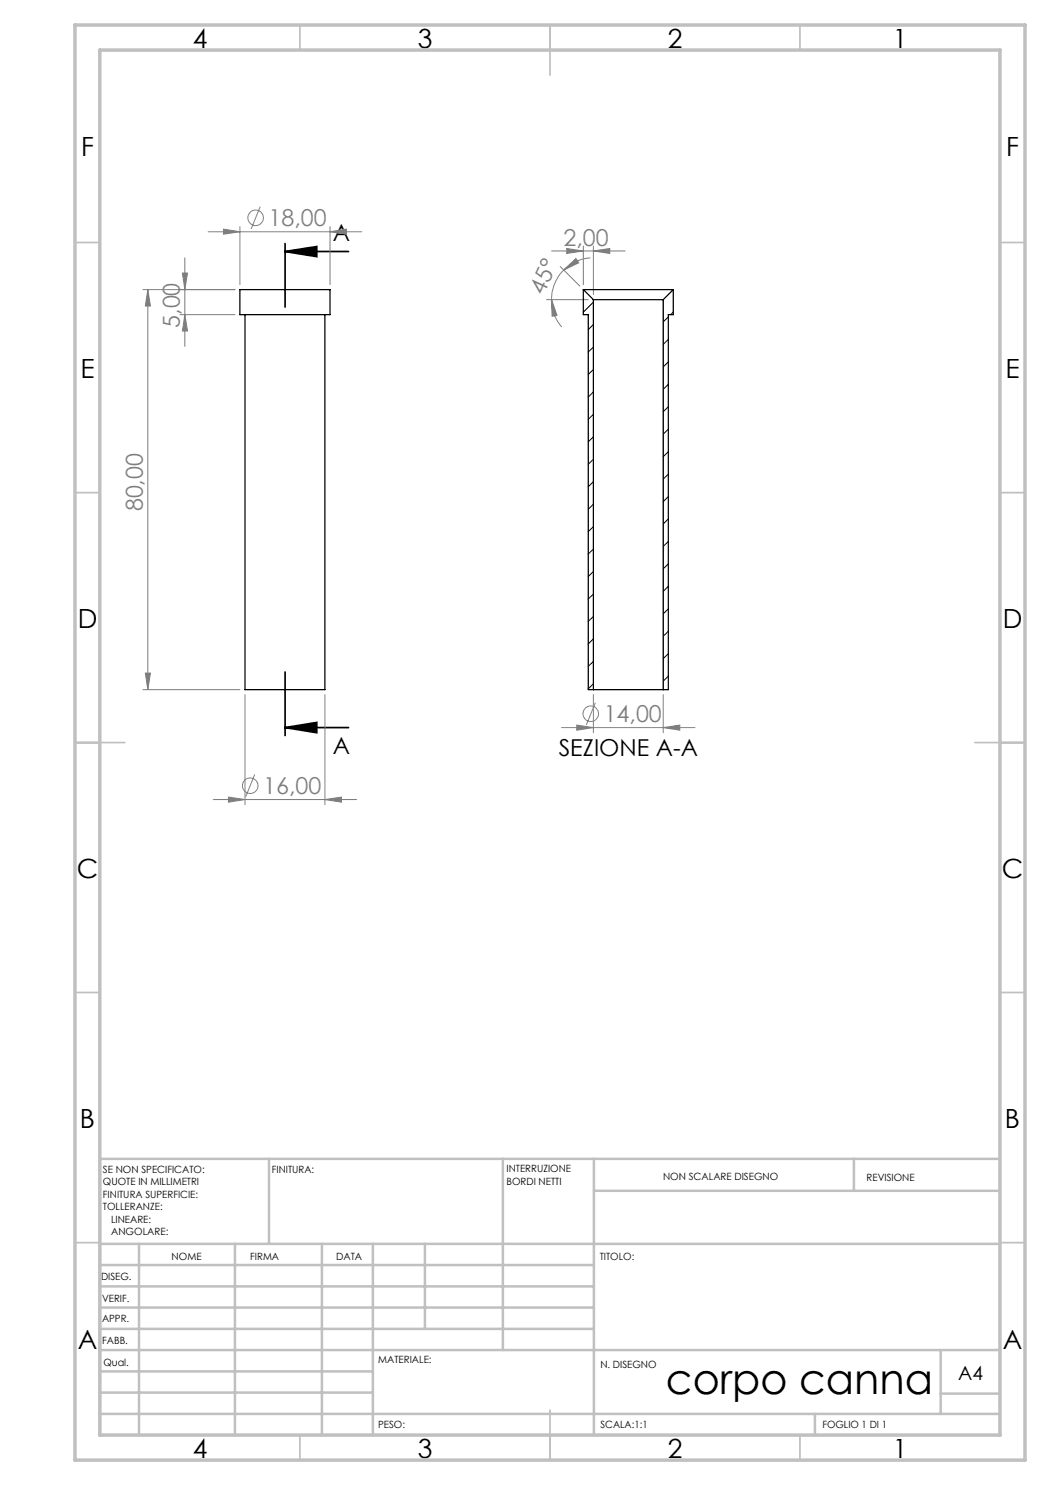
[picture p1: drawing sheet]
<svg xmlns="http://www.w3.org/2000/svg" width="210mm" height="297mm" viewBox="0 0 210 297" stroke-linecap="round" stroke-linejoin="round" font-family="sans-serif">
<g fill="none" stroke="#808080" stroke-width=".2">
<path d="M28.6 57.9h18.4M29.6 57.9v80M29.6 57.9l.5 3.3h-1zM36.5 54.6h1l-.5 3.3zM37 51.6v17.7M41.6 46.4h30.8M44.7 45.8l3.3 .6-3.3 .4zM48 45.3v11.6M52 41.3l-1.8 4.5M66 46.4l3.3-.6v1zM66 45.3v11.6M109.3 59.9h8.4"/>
<path d="M110.3 50.2h14.7M110.3 59.9l1.1 3.2-1 .1zM110.3 59.9a8.3 8.3 0 0 0 2.1 5.5M112 53.3l4 3.9M112.7 54l2.5-2.3 .5 .9zM112.7 54a8.4 8.4 0 0 0-2.4 5.9M113.3 49.7l3.4 .5-3.4 .5zM116.7 49.2v7.7M118.1 51.6a8.4 8.4 0 0 0-5.4 2.4M118.7 50.2l3.3-.5v1zM118.7 49.2v9.7M36 62.9h11"/>
<path d="M37 62.9l.5 3.3h-1zM28.6 137.9h19.4M29.1 134.6h1l-.5 3.3zM49 138.9v22M65 138.9v22M118.7 138.9v7.6M132.6 138.9v7.6M42.7 159.9h28.6M45.7 159.4l3.3 .5-3.3 .5zM50.9 154.9l-1.8 4.4M65 159.9l3.3-.5v1zM112.3 145.5h26.7"/>
<path d="M115.4 145l3.3 .5-3.3 .5zM119.1 140.5l-1.8 4.5M132.6 145.5l3.4-.5v1z"/>
<circle cx="51.1" cy="43.6" r="1.55"/>
<circle cx="50" cy="157.1" r="1.56"/>
<circle cx="118.1" cy="142.8" r="1.55"/>
</g>
<path d="M57 50.3h12.7M57 48.7v12.7M57 50.3l6.4-1v2zM57 134.4v12.7M57 145.5h12.7M57 145.5l6.4-1v2z" fill="none" stroke="#000" stroke-width=".35"/>
<g fill="none" stroke="#c0c0c0" stroke-width=".35">
<path d="M60 5v5M110 5v10M160 5v5M15 48.5h5M200 48.5h5M15 98.5h5M200 98.5h5M15 148.5h10M195 148.5h10M15 198.5h5M200 198.5h5M15 248.5h5"/>
<path d="M200 248.5h5M60 287v5M110 282v10M160 287v5"/>
</g>
<g fill="none" stroke="#c0c0c0" stroke-width=".5">
<path d="M53.8 231.8v17M100.6 231.8v38.2M118.8 231.8v55.2M118.8 238.2h81.2M170.8 231.8v6.4M200 231.8h-180v55.2M20 248.8h180M20 257.3h98.8M20 253h98.8M27.8 248.8v38.2M47 248.8v38.2M64.4 248.8v38.2"/>
<path d="M74.6 248.8v38.2M85 248.8v17M20 265.8h98.8M20 261.5h98.8M20 278.5h54.6M20 274.3h54.6M20 270h180M188.1 270v12.8M188.1 278.7h11.9M20 282.8h180M163 282.8v4.2"/>
</g>
<path d="M15 5h190v287h-190zM20 10h180v277h-180z" fill="none" stroke="#c0c0c0" stroke-width=".7"/>
<path d="M57 50.3l6.4-1v2zM57 145.5l6.4-1v2z" fill="#000"/>
<g fill="#808080">
<path d="M65 159.9l3.3-.5v1zM45.7 159.4l3.3 .5-3.3 .5zM118.7 50.2l3.3-.5v1zM113.3 49.7l3.4 .5-3.4 .5z"/>
<path d="M44.7 45.8l3.3 .6-3.3 .4zM66 46.4l3.3-.6v1zM115.4 145l3.3 .5-3.3 .5zM132.6 145.5l3.4-.5v1z"/>
<path d="M112.7 54l2.5-2.3 .5 .9zM110.3 59.9l1.1 3.2-1 .1z"/>
<path d="M29.6 57.9l.5 3.3h-1zM29.1 134.6h1l-.5 3.3zM36.5 54.6h1l-.5 3.3zM37 62.9l.5 3.3h-1z"/>
</g>
<path d="M48 57.9h18v5h-18zM116.7 57.9h18M116.7 57.9v5h1v75h1M116.7 57.9l2 2M118.7 59.9h13.9M118.7 59.9v78M132.6 59.9v78M134.7 57.9l-2.1 2M134.7 57.9v5h-1v75h-1.1M49 62.9v75h16v-75M118.7 137.9h13.9" fill="none" stroke="#000" stroke-width=".25"/>
<g fill="none" stroke="#000" stroke-width=".2">
<path d="M116.7 57.9h.1M118.7 78.4l-1 1M118.7 60.4l-2 2M118.7 64.9l-1 1M118.7 69.4l-1 1M118.7 73.9l-1 1M133.7 63.4l-1.1 1M133.7 67.9l-1.1 1M133.7 72.4l-1.1 1M133.7 76.9l-1.1 1M134.7 62.4l-.6 .5M118.7 82.9l-1 1"/>
<path d="M118.7 87.4l-1 1M118.7 91.9l-1 .9M118.7 96.3l-1 1.1M133.7 81.3l-1.1 1M133.7 85.8l-1.1 1.1M133.7 90.3l-1.1 1M133.7 94.8l-1.1 1M133.7 99.3l-1.1 1M118.7 114.3l-1 1M118.7 100.9l-1 .9M118.7 105.3l-1 1M118.7 109.8l-1 1"/>
<path d="M118.7 118.8l-1 1M133.7 103.8l-1.1 1M133.7 108.3l-1.1 1M133.7 112.8l-1.1 1M133.7 117.3l-1.1 1M118.7 123.3l-1 1M118.7 127.8l-1 1M118.7 132.3l-1 1M118.7 136.8l-1 1M133.7 121.8l-1.1 1M133.7 126.3l-1.1 .9M133.7 130.7l-1.1 1"/>
<path d="M133.7 135.2l-1.1 1"/>
</g>
<text font-size="8.5" x="133.2" y="278.7">corpo canna</text>
<g font-size="5.3">
<text x="38.5" y="9.5">4</text>
<text x="83.5" y="9.5">3</text>
<text x="133.6" y="9.5">2</text>
<text x="178.6" y="9.5">1</text>
<text x="16.2" y="31.2">F</text>
<text x="201.2" y="31.2">F</text>
<text x="16.1" y="75.5">E</text>
<text x="201.1" y="75.5">E</text>
<text x="15.5" y="125.5">D</text>
<text x="200.5" y="125.5">D</text>
<text x="15.4" y="175.5">C</text>
<text x="200.4" y="175.5">C</text>
<text x="16" y="225.5">B</text>
<text x="201" y="225.5">B</text>
<text x="15.5" y="269.7">A</text>
<text x="200.5" y="269.7">A</text>
<text x="38.5" y="291.5">4</text>
<text x="83.5" y="291.5">3</text>
<text x="133.6" y="291.5">2</text>
<text x="178.6" y="291.5">1</text>
</g>
<g font-size="4.7" fill="#808080">
<text x="53.7" y="45.3">18,00</text>
<text x="112.7" y="49.2">2,00</text>
<text x="108.7" y="59.2" transform="rotate(-65 108.7 59.2)">45°</text>
<text x="36" y="65.6" transform="rotate(-90 36 65.6)">5,00</text>
<text x="28.6" y="102.3" transform="rotate(-90 28.6 102.3)">80,00</text>
<text x="120.7" y="144.4">14,00</text>
<text x="52.6" y="158.8">16,00</text>
</g>
<g font-size="4.7">
<text x="66.6" y="48.2">A</text>
<text x="66.6" y="150.8">A</text>
<text x="111.7" y="151.2">SEZIONE A-A</text>
</g>
<text font-size="3.9" x="191.6" y="276">A4</text>
<g font-size="2">
<text x="20.6" y="234.6">SE NON SPECIFICATO:</text>
<text x="20.6" y="237.1">QUOTE IN MILLIMETRI</text>
<text x="20.6" y="239.6">FINITURA SUPERFICIE:</text>
<text x="54.4" y="234.6">FINITURA:</text>
<text x="101.3" y="234.5">INTERRUZIONE</text>
<text x="101.3" y="237">BORDI NETTI</text>
<text x="132.6" y="236">NON SCALARE DISEGNO</text>
<text x="173.3" y="236.2">REVISIONE</text>
<text x="20.6" y="242.1">TOLLERANZE:</text>
<text x="22.2" y="244.6">LINEARE:</text>
<text x="22.2" y="247.1">ANGOLARE:</text>
<text x="34.3" y="252">NOME</text>
<text x="50" y="251.9">FIRMA</text>
<text x="67.2" y="251.9">DATA</text>
<text x="120" y="251.9">TITOLO:</text>
<text x="20.2" y="256.1">DISEG.</text>
<text x="20.4" y="260.3">VERIF.</text>
<text x="20.4" y="264.4">APPR.</text>
<text x="20.5" y="268.8">FABB.</text>
<text x="20.7" y="273.1">Qual.</text>
<text x="75.7" y="272.5">MATERIALE:</text>
<text x="120.1" y="273.6">N. DISEGNO</text>
<text x="75.6" y="285.5">PESO:</text>
<text x="120.1" y="285.6">SCALA:1:1</text>
<text x="164.5" y="285.6">FOGLIO 1 DI 1</text>
</g>
</svg>
